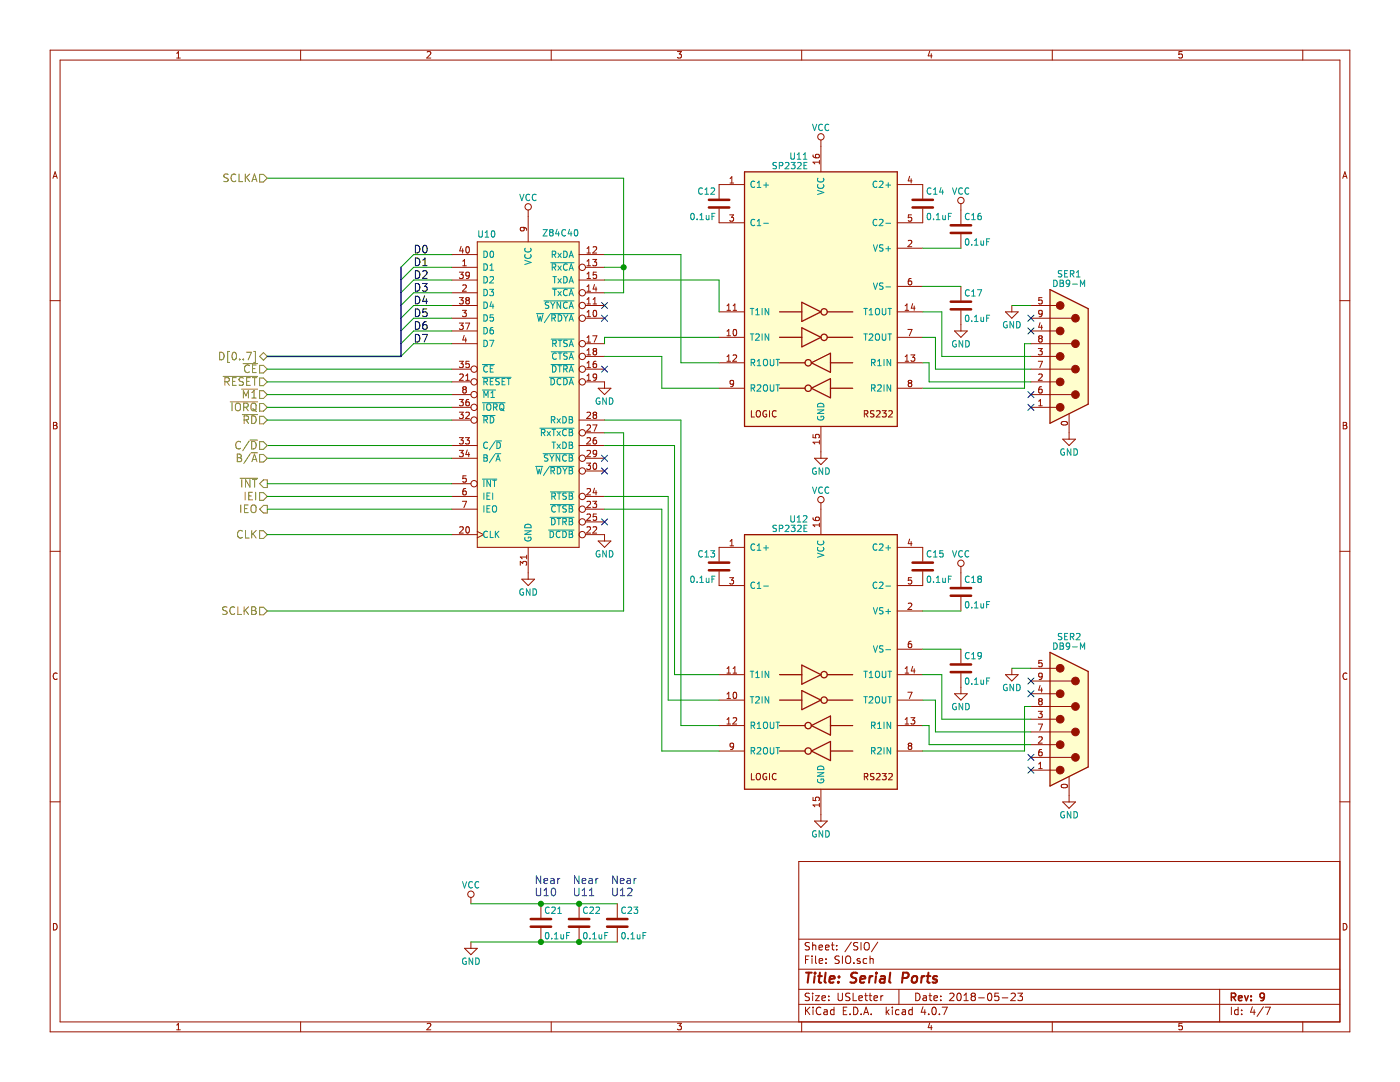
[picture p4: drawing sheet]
EESchema Schematic File Version 2
LIBS:power
LIBS:device
LIBS:transistors
LIBS:conn
LIBS:linear
LIBS:regul
LIBS:74xx
LIBS:cmos4000
LIBS:adc-dac
LIBS:memory
LIBS:xilinx
LIBS:microcontrollers
LIBS:dsp
LIBS:microchip
LIBS:analog_switches
LIBS:motorola
LIBS:texas
LIBS:intel
LIBS:audio
LIBS:interface
LIBS:digital-audio
LIBS:philips
LIBS:display
LIBS:cypress
LIBS:siliconi
LIBS:opto
LIBS:atmel
LIBS:contrib
LIBS:valves
LIBS:Zilog
LIBS:Oscillators
LIBS:switches
LIBS:headquarters
LIBS:z80-cache
EELAYER 25 0
EELAYER END
$Descr USLetter 11000 8500
encoding utf-8
Sheet 4 7
Title "Serial Ports"
Date "2018-05-23"
Rev "9"
Comp ""
Comment1 ""
Comment2 ""
Comment3 ""
Comment4 ""
$EndDescr
$Comp
L Z84C40 U10
U 1 1
P 4150 2900
F 0 "U10" H 3750 3991 50  0000 L TNN
F 1 "Z84C40" H 4550 4000 50  0000 R TNN
F 2 "Housings_DIP:DIP-40_W15.24mm_Socket_LongPads" H 4550 4000 60  0001 C CNN
F 3 "" H 4550 4000 60  0001 C CNN
	1    4150 2900
	1    0    0    -1  
$EndComp
$Comp
L GND #PWR037
U 1 1
P 4150 4500
F 0 "#PWR037" H 4150 4250 50  0001 C CNN
F 1 "GND" H 4150 4350 50  0000 C CNN
F 2 "" H 4150 4500 50  0001 C CNN
F 3 "" H 4150 4500 50  0001 C CNN
	1    4150 4500
	1    0    0    -1  
$EndComp
$Comp
L VCC #PWR038
U 1 1
P 4150 1700
F 0 "#PWR038" H 4150 1550 50  0001 C CNN
F 1 "VCC" H 4150 1850 50  0000 C CNN
F 2 "" H 4150 1700 50  0001 C CNN
F 3 "" H 4150 1700 50  0001 C CNN
	1    4150 1700
	1    0    0    -1  
$EndComp
Entry Wire Line
	3250 2000 3150 2100
Entry Wire Line
	3250 2100 3150 2200
Entry Wire Line
	3250 2200 3150 2300
Entry Wire Line
	3250 2300 3150 2400
Entry Wire Line
	3250 2400 3150 2500
Entry Wire Line
	3250 2500 3150 2600
Entry Wire Line
	3250 2600 3150 2700
Entry Wire Line
	3250 2700 3150 2800
Text Label 3250 2000 0    60   ~ 0
D0
Text Label 3250 2100 0    60   ~ 0
D1
Text Label 3250 2200 0    60   ~ 0
D2
Text Label 3250 2300 0    60   ~ 0
D3
Text Label 3250 2400 0    60   ~ 0
D4
Text Label 3250 2500 0    60   ~ 0
D5
Text Label 3250 2600 0    60   ~ 0
D6
Text Label 3250 2700 0    60   ~ 0
D7
NoConn ~ 4750 3700
NoConn ~ 4750 2500
$Comp
L MAX232 U11
U 1 1
P 6450 2350
F 0 "U11" H 6350 3475 50  0000 R CNN
F 1 "SP232E" H 6350 3400 50  0000 R CNN
F 2 "Housings_DIP:DIP-16_W7.62mm_LongPads" H 6500 1300 50  0001 L CNN
F 3 "" H 6450 2450 50  0001 C CNN
	1    6450 2350
	1    0    0    -1  
$EndComp
$Comp
L GND #PWR039
U 1 1
P 6450 3550
F 0 "#PWR039" H 6450 3300 50  0001 C CNN
F 1 "GND" H 6450 3400 50  0000 C CNN
F 2 "" H 6450 3550 50  0001 C CNN
F 3 "" H 6450 3550 50  0001 C CNN
	1    6450 3550
	1    0    0    -1  
$EndComp
$Comp
L VCC #PWR040
U 1 1
P 6450 1150
F 0 "#PWR040" H 6450 1000 50  0001 C CNN
F 1 "VCC" H 6450 1300 50  0000 C CNN
F 2 "" H 6450 1150 50  0001 C CNN
F 3 "" H 6450 1150 50  0001 C CNN
	1    6450 1150
	1    0    0    -1  
$EndComp
$Comp
L GND #PWR041
U 1 1
P 4750 3000
F 0 "#PWR041" H 4750 2750 50  0001 C CNN
F 1 "GND" H 4750 2850 50  0000 C CNN
F 2 "" H 4750 3000 50  0001 C CNN
F 3 "" H 4750 3000 50  0001 C CNN
	1    4750 3000
	1    0    0    -1  
$EndComp
NoConn ~ 4750 2900
$Comp
L GND #PWR042
U 1 1
P 4750 4200
F 0 "#PWR042" H 4750 3950 50  0001 C CNN
F 1 "GND" H 4750 4050 50  0000 C CNN
F 2 "" H 4750 4200 50  0001 C CNN
F 3 "" H 4750 4200 50  0001 C CNN
	1    4750 4200
	1    0    0    -1  
$EndComp
NoConn ~ 4750 4100
$Comp
L MAX232 U12
U 1 1
P 6450 5200
F 0 "U12" H 6350 6325 50  0000 R CNN
F 1 "SP232E" H 6350 6250 50  0000 R CNN
F 2 "Housings_DIP:DIP-16_W7.62mm_LongPads" H 6500 4150 50  0001 L CNN
F 3 "" H 6450 5300 50  0001 C CNN
	1    6450 5200
	1    0    0    -1  
$EndComp
$Comp
L GND #PWR043
U 1 1
P 6450 6400
F 0 "#PWR043" H 6450 6150 50  0001 C CNN
F 1 "GND" H 6450 6250 50  0000 C CNN
F 2 "" H 6450 6400 50  0001 C CNN
F 3 "" H 6450 6400 50  0001 C CNN
	1    6450 6400
	1    0    0    -1  
$EndComp
$Comp
L VCC #PWR044
U 1 1
P 6450 4000
F 0 "#PWR044" H 6450 3850 50  0001 C CNN
F 1 "VCC" H 6450 4150 50  0000 C CNN
F 2 "" H 6450 4000 50  0001 C CNN
F 3 "" H 6450 4000 50  0001 C CNN
	1    6450 4000
	1    0    0    -1  
$EndComp
$Comp
L C C12
U 1 1
P 5650 1600
F 0 "C12" H 5675 1700 50  0000 L CNN
F 1 "0.1uF" H 5675 1500 50  0000 L CNN
F 2 "Capacitors_THT:C_Disc_D4.3mm_W1.9mm_P5.00mm" H 5688 1450 50  0001 C CNN
F 3 "" H 5650 1600 50  0001 C CNN
	1    5650 1600
	-1   0    0    -1  
$EndComp
$Comp
L C C17
U 1 1
P 7550 2400
F 0 "C17" H 7575 2500 50  0000 L CNN
F 1 "0.1uF" H 7575 2300 50  0000 L CNN
F 2 "Capacitors_THT:C_Disc_D4.3mm_W1.9mm_P5.00mm" H 7588 2250 50  0001 C CNN
F 3 "" H 7550 2400 50  0001 C CNN
	1    7550 2400
	1    0    0    -1  
$EndComp
$Comp
L C C14
U 1 1
P 7250 1600
F 0 "C14" H 7275 1700 50  0000 L CNN
F 1 "0.1uF" H 7275 1500 50  0000 L CNN
F 2 "Capacitors_THT:C_Disc_D4.3mm_W1.9mm_P5.00mm" H 7288 1450 50  0001 C CNN
F 3 "" H 7250 1600 50  0001 C CNN
	1    7250 1600
	1    0    0    -1  
$EndComp
$Comp
L GND #PWR045
U 1 1
P 7550 2550
F 0 "#PWR045" H 7550 2300 50  0001 C CNN
F 1 "GND" H 7550 2400 50  0000 C CNN
F 2 "" H 7550 2550 50  0001 C CNN
F 3 "" H 7550 2550 50  0001 C CNN
	1    7550 2550
	1    0    0    -1  
$EndComp
$Comp
L C C16
U 1 1
P 7550 1800
F 0 "C16" H 7575 1900 50  0000 L CNN
F 1 "0.1uF" H 7575 1700 50  0000 L CNN
F 2 "Capacitors_THT:C_Disc_D4.3mm_W1.9mm_P5.00mm" H 7588 1650 50  0001 C CNN
F 3 "" H 7550 1800 50  0001 C CNN
	1    7550 1800
	1    0    0    -1  
$EndComp
$Comp
L VCC #PWR046
U 1 1
P 7550 1650
F 0 "#PWR046" H 7550 1500 50  0001 C CNN
F 1 "VCC" H 7550 1800 50  0000 C CNN
F 2 "" H 7550 1650 50  0001 C CNN
F 3 "" H 7550 1650 50  0001 C CNN
	1    7550 1650
	1    0    0    -1  
$EndComp
$Comp
L C C19
U 1 1
P 7550 5250
F 0 "C19" H 7575 5350 50  0000 L CNN
F 1 "0.1uF" H 7575 5150 50  0000 L CNN
F 2 "Capacitors_THT:C_Disc_D4.3mm_W1.9mm_P5.00mm" H 7588 5100 50  0001 C CNN
F 3 "" H 7550 5250 50  0001 C CNN
	1    7550 5250
	1    0    0    -1  
$EndComp
$Comp
L C C15
U 1 1
P 7250 4450
F 0 "C15" H 7275 4550 50  0000 L CNN
F 1 "0.1uF" H 7275 4350 50  0000 L CNN
F 2 "Capacitors_THT:C_Disc_D4.3mm_W1.9mm_P5.00mm" H 7288 4300 50  0001 C CNN
F 3 "" H 7250 4450 50  0001 C CNN
	1    7250 4450
	1    0    0    -1  
$EndComp
$Comp
L GND #PWR047
U 1 1
P 7550 5400
F 0 "#PWR047" H 7550 5150 50  0001 C CNN
F 1 "GND" H 7550 5250 50  0000 C CNN
F 2 "" H 7550 5400 50  0001 C CNN
F 3 "" H 7550 5400 50  0001 C CNN
	1    7550 5400
	1    0    0    -1  
$EndComp
$Comp
L C C18
U 1 1
P 7550 4650
F 0 "C18" H 7575 4750 50  0000 L CNN
F 1 "0.1uF" H 7575 4550 50  0000 L CNN
F 2 "Capacitors_THT:C_Disc_D4.3mm_W1.9mm_P5.00mm" H 7588 4500 50  0001 C CNN
F 3 "" H 7550 4650 50  0001 C CNN
	1    7550 4650
	1    0    0    -1  
$EndComp
$Comp
L VCC #PWR048
U 1 1
P 7550 4500
F 0 "#PWR048" H 7550 4350 50  0001 C CNN
F 1 "VCC" H 7550 4650 50  0000 C CNN
F 2 "" H 7550 4500 50  0001 C CNN
F 3 "" H 7550 4500 50  0001 C CNN
	1    7550 4500
	1    0    0    -1  
$EndComp
$Comp
L C C13
U 1 1
P 5650 4450
F 0 "C13" H 5675 4550 50  0000 L CNN
F 1 "0.1uF" H 5675 4350 50  0000 L CNN
F 2 "Capacitors_THT:C_Disc_D4.3mm_W1.9mm_P5.00mm" H 5688 4300 50  0001 C CNN
F 3 "" H 5650 4450 50  0001 C CNN
	1    5650 4450
	-1   0    0    -1  
$EndComp
$Comp
L DB9_Male_MountingHoles SER1
U 1 1
P 8400 2800
F 0 "SER1" H 8400 3450 50  0000 C CNN
F 1 "DB9-M" H 8400 3375 50  0000 C CNN
F 2 "z80_footprints:L717SDE09P1ACH" H 8400 2800 50  0001 C CNN
F 3 "" H 8400 2800 50  0001 C CNN
	1    8400 2800
	1    0    0    -1  
$EndComp
$Comp
L GND #PWR049
U 1 1
P 7950 2400
F 0 "#PWR049" H 7950 2150 50  0001 C CNN
F 1 "GND" H 7950 2250 50  0000 C CNN
F 2 "" H 7950 2400 50  0001 C CNN
F 3 "" H 7950 2400 50  0001 C CNN
	1    7950 2400
	1    0    0    -1  
$EndComp
NoConn ~ 8100 3200
NoConn ~ 8100 3100
NoConn ~ 8100 2500
NoConn ~ 8100 2600
$Comp
L DB9_Male_MountingHoles SER2
U 1 1
P 8400 5650
F 0 "SER2" H 8400 6300 50  0000 C CNN
F 1 "DB9-M" H 8400 6225 50  0000 C CNN
F 2 "z80_footprints:L717SDE09P1ACH" H 8400 5650 50  0001 C CNN
F 3 "" H 8400 5650 50  0001 C CNN
	1    8400 5650
	1    0    0    -1  
$EndComp
$Comp
L GND #PWR050
U 1 1
P 7950 5250
F 0 "#PWR050" H 7950 5000 50  0001 C CNN
F 1 "GND" H 7950 5100 50  0000 C CNN
F 2 "" H 7950 5250 50  0001 C CNN
F 3 "" H 7950 5250 50  0001 C CNN
	1    7950 5250
	1    0    0    -1  
$EndComp
NoConn ~ 8100 6050
NoConn ~ 8100 5950
NoConn ~ 8100 5350
NoConn ~ 8100 5450
NoConn ~ 4750 2400
NoConn ~ 4750 3600
$Comp
L GND #PWR051
U 1 1
P 8400 3400
F 0 "#PWR051" H 8400 3150 50  0001 C CNN
F 1 "GND" H 8400 3250 50  0000 C CNN
F 2 "" H 8400 3400 50  0001 C CNN
F 3 "" H 8400 3400 50  0001 C CNN
	1    8400 3400
	1    0    0    -1  
$EndComp
$Comp
L GND #PWR052
U 1 1
P 8400 6250
F 0 "#PWR052" H 8400 6000 50  0001 C CNN
F 1 "GND" H 8400 6100 50  0000 C CNN
F 2 "" H 8400 6250 50  0001 C CNN
F 3 "" H 8400 6250 50  0001 C CNN
	1    8400 6250
	1    0    0    -1  
$EndComp
Text HLabel 2100 2800 0    60   BiDi ~ 0
D[0..7]
Text HLabel 2100 2900 0    60   Input ~ 0
~CE
Text HLabel 2100 3000 0    60   Input ~ 0
~RESET
Text HLabel 2100 3100 0    60   Input ~ 0
~M1
Text HLabel 2100 3200 0    60   Input ~ 0
~IORQ
Text HLabel 2100 3300 0    60   Input ~ 0
~RD
Text HLabel 2100 3800 0    60   Output ~ 0
~INT
Text HLabel 2100 3900 0    60   Input ~ 0
IEI
Text HLabel 2100 4000 0    60   Output ~ 0
IEO
Text HLabel 2100 4200 0    60   Input ~ 0
CLK
Wire Wire Line
	3250 2000 3550 2000
Wire Wire Line
	3250 2100 3550 2100
Wire Wire Line
	3250 2200 3550 2200
Wire Wire Line
	3250 2300 3550 2300
Wire Wire Line
	3250 2400 3550 2400
Wire Wire Line
	3250 2500 3550 2500
Wire Wire Line
	3250 2600 3550 2600
Wire Wire Line
	3250 2700 3550 2700
Wire Bus Line
	3150 2100 3150 2800
Wire Wire Line
	5650 2850 5350 2850
Wire Wire Line
	5350 2850 5350 2000
Wire Wire Line
	5350 2000 4750 2000
Wire Wire Line
	4750 2200 5650 2200
Wire Wire Line
	5650 2200 5650 2450
Wire Wire Line
	5650 3050 5200 3050
Wire Wire Line
	5200 3050 5200 2800
Wire Wire Line
	5200 2800 4750 2800
Wire Wire Line
	5650 2650 4750 2650
Wire Wire Line
	4750 2650 4750 2700
Wire Wire Line
	4750 3300 5350 3300
Wire Wire Line
	5350 3300 5350 5700
Wire Wire Line
	5350 5700 5650 5700
Wire Wire Line
	4750 3500 5300 3500
Wire Wire Line
	5300 3500 5300 5300
Wire Wire Line
	5300 5300 5650 5300
Wire Wire Line
	4750 3900 5250 3900
Wire Wire Line
	5250 3900 5250 5500
Wire Wire Line
	5250 5500 5650 5500
Wire Wire Line
	4750 4000 5200 4000
Wire Wire Line
	5200 4000 5200 5900
Wire Wire Line
	5200 5900 5650 5900
Wire Wire Line
	7250 2250 7550 2250
Wire Wire Line
	7250 1950 7550 1950
Wire Wire Line
	7250 5100 7550 5100
Wire Wire Line
	7250 4800 7550 4800
Wire Wire Line
	7250 2450 7400 2450
Wire Wire Line
	7400 2450 7400 2800
Wire Wire Line
	7400 2800 8100 2800
Wire Wire Line
	7250 2650 7350 2650
Wire Wire Line
	7350 2650 7350 2900
Wire Wire Line
	7350 2900 8100 2900
Wire Wire Line
	7250 2850 7300 2850
Wire Wire Line
	7300 2850 7300 3000
Wire Wire Line
	7300 3000 8100 3000
Wire Wire Line
	7250 3050 8050 3050
Wire Wire Line
	8050 3050 8050 2700
Wire Wire Line
	8050 2700 8100 2700
Wire Wire Line
	8100 2400 7950 2400
Wire Wire Line
	7400 5650 8100 5650
Wire Wire Line
	7350 5750 8100 5750
Wire Wire Line
	7300 5850 8100 5850
Wire Wire Line
	7250 5900 8050 5900
Wire Wire Line
	8050 5900 8050 5550
Wire Wire Line
	8050 5550 8100 5550
Wire Wire Line
	8100 5250 7950 5250
Wire Wire Line
	7300 5850 7300 5700
Wire Wire Line
	7300 5700 7250 5700
Wire Wire Line
	7350 5750 7350 5500
Wire Wire Line
	7350 5500 7250 5500
Wire Wire Line
	7400 5650 7400 5300
Wire Wire Line
	7400 5300 7250 5300
Wire Wire Line
	2100 2900 3550 2900
Wire Wire Line
	2100 3000 3550 3000
Wire Wire Line
	2100 3100 3550 3100
Wire Wire Line
	2100 3200 3550 3200
Wire Wire Line
	2100 3300 3550 3300
Wire Wire Line
	2100 3800 3550 3800
Wire Wire Line
	2100 3900 3550 3900
Wire Wire Line
	2100 4000 3550 4000
Wire Wire Line
	2100 4200 3550 4200
Wire Bus Line
	3150 2800 2100 2800
Wire Wire Line
	2100 3500 3550 3500
Wire Wire Line
	2100 3600 3550 3600
Text HLabel 2100 3500 0    60   Input ~ 0
C/~D
Text HLabel 2100 3600 0    60   Input ~ 0
B/~A
$Comp
L GND #PWR053
U 1 1
P 3700 7400
F 0 "#PWR053" H 3700 7150 50  0001 C CNN
F 1 "GND" H 3700 7250 50  0000 C CNN
F 2 "" H 3700 7400 50  0001 C CNN
F 3 "" H 3700 7400 50  0001 C CNN
	1    3700 7400
	1    0    0    -1  
$EndComp
$Comp
L C C21
U 1 1
P 4250 7250
F 0 "C21" H 4275 7350 50  0000 L CNN
F 1 "0.1uF" H 4275 7150 50  0000 L CNN
F 2 "Capacitors_THT:C_Disc_D4.3mm_W1.9mm_P5.00mm" H 4288 7100 50  0001 C CNN
F 3 "" H 4250 7250 50  0001 C CNN
	1    4250 7250
	1    0    0    -1  
$EndComp
$Comp
L VCC #PWR054
U 1 1
P 3700 7100
F 0 "#PWR054" H 3700 6950 50  0001 C CNN
F 1 "VCC" H 3700 7250 50  0000 C CNN
F 2 "" H 3700 7100 50  0001 C CNN
F 3 "" H 3700 7100 50  0001 C CNN
	1    3700 7100
	1    0    0    -1  
$EndComp
Text Notes 4200 7050 0    60   ~ 0
Near\nU10
Connection ~ 4250 7100
Connection ~ 4250 7400
Wire Wire Line
	3700 7400 4850 7400
Wire Wire Line
	3700 7100 4850 7100
$Comp
L C C22
U 1 1
P 4550 7250
F 0 "C22" H 4575 7350 50  0000 L CNN
F 1 "0.1uF" H 4575 7150 50  0000 L CNN
F 2 "Capacitors_THT:C_Disc_D4.3mm_W1.9mm_P5.00mm" H 4588 7100 50  0001 C CNN
F 3 "" H 4550 7250 50  0001 C CNN
	1    4550 7250
	1    0    0    -1  
$EndComp
$Comp
L C C23
U 1 1
P 4850 7250
F 0 "C23" H 4875 7350 50  0000 L CNN
F 1 "0.1uF" H 4875 7150 50  0000 L CNN
F 2 "Capacitors_THT:C_Disc_D4.3mm_W1.9mm_P5.00mm" H 4888 7100 50  0001 C CNN
F 3 "" H 4850 7250 50  0001 C CNN
	1    4850 7250
	1    0    0    -1  
$EndComp
Text Notes 4500 7050 0    60   ~ 0
Near\nU11
Text Notes 4800 7050 0    60   ~ 0
Near\nU12
Connection ~ 4550 7100
Connection ~ 4550 7400
Wire Wire Line
	4900 2300 4750 2300
Wire Wire Line
	4900 1400 4900 2300
Wire Wire Line
	4900 2100 4750 2100
Wire Wire Line
	4900 1400 2100 1400
Connection ~ 4900 2100
Text HLabel 2100 1400 0    60   Input ~ 0
SCLKA
Wire Wire Line
	4750 3400 4900 3400
Wire Wire Line
	4900 3400 4900 4800
Wire Wire Line
	4900 4800 2100 4800
Text HLabel 2100 4800 0    60   Input ~ 0
SCLKB
$EndSCHEMATC
